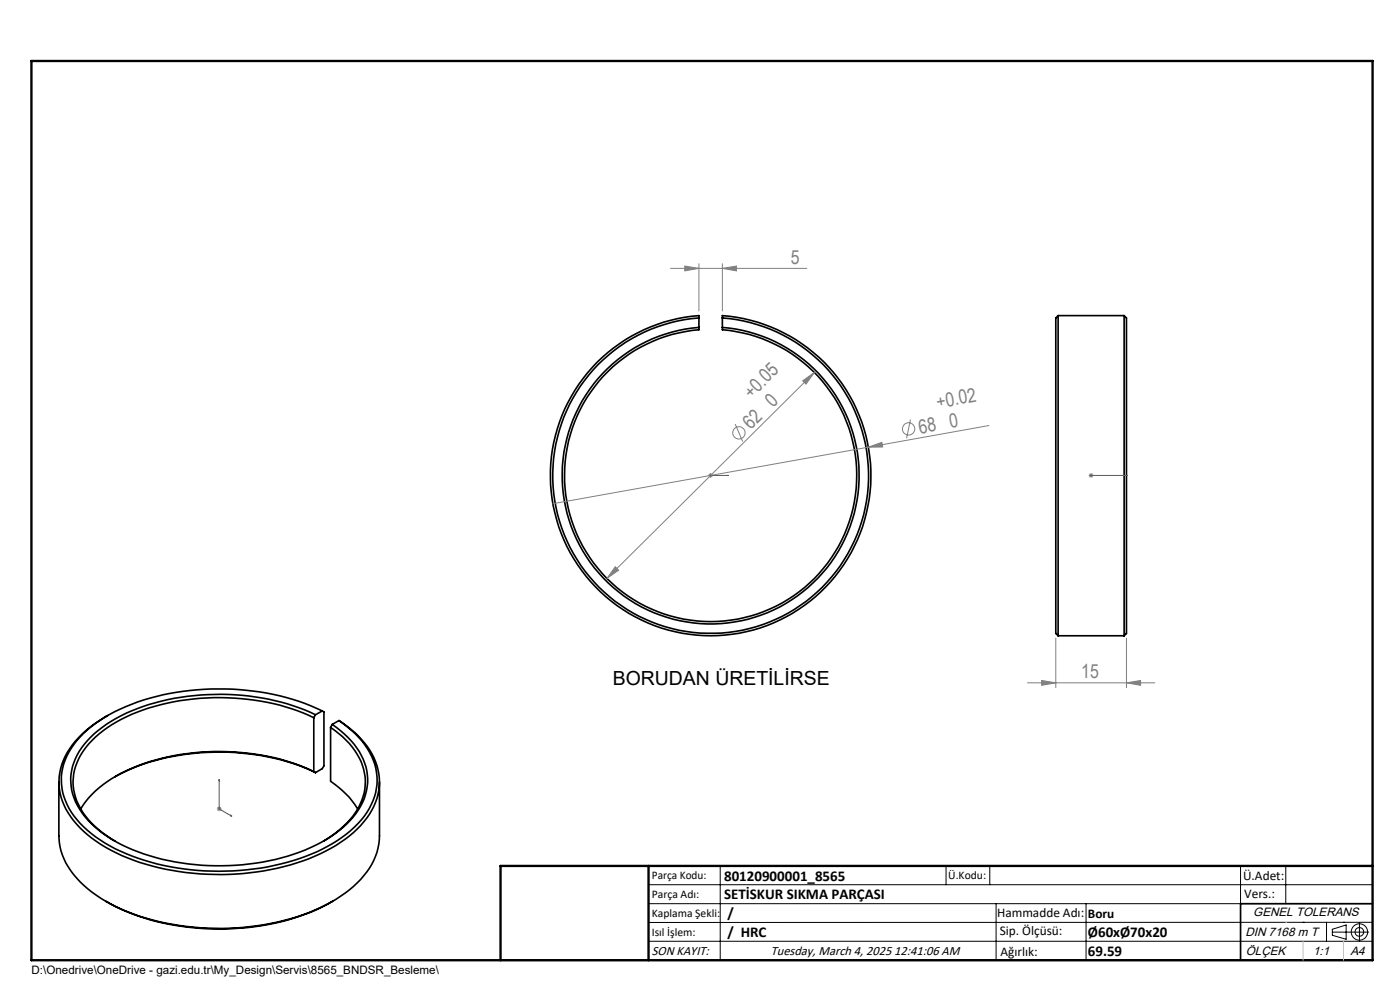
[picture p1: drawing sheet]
<svg xmlns="http://www.w3.org/2000/svg" width="297mm" height="210mm" viewBox="0 0 297 210" stroke-linecap="round" stroke-linejoin="round" font-family="sans-serif">
<g fill="none" stroke="#000" stroke-width=".35">
<path d="M126.7 76.8a34.1 34.1 0 0 1 21.6-9.9v3a31 31 0 0 0-24 47.2 31 31 0 0 0 52.9 0 31 31 0 0 0-24-47.2v-3a34 34 0 0 1 29.9 44.4 34 34 0 0 1-50.1 18.6 34 34 0 0 1-6.3-53.1zM148.3 67.4a33.5 33.5 0 0 0-26.1 50.9 33.5 33.5 0 0 0 57.1 0 33.5 33.5 0 0 0-26.1-50.9M148.3 69.5a31.5 31.5 0 0 0-24.4 47.8 31.5 31.5 0 0 0 53.7 0 31.5 31.5 0 0 0-24.4-47.8M224.5 66.9v68M224.5 66.9l-.5 .5v67l.5 .5M224.5 66.9h14M238.5 66.9v68M238.5 66.9l.5 .5v67l-.5 .5M224.5 134.9h14M22.8 151.8a21.1 21.1 0 0 0-9.4 9.5 12.4 12.4 0 0 0 2.9 13.5 32 32 0 0 0 16 8.9 54.9 54.9 0 0 0 35.6-2.6 23.8 23.8 0 0 0 11-9.2 12.5 12.5 0 0 0-2.4-15.2l-2.4-2.3-2.2-1.5M66.6 152.3a49.3 49.3 0 0 0-28.4-3.7 36.7 36.7 0 0 0-17.2 7.1 13.2 13.2 0 0 0-5.5 10.9 14.3 14.3 0 0 0 6.3 10.1l2.6 1.7M66.6 152.3v11.4"/>
<path d="M66.9 151.6a50.4 50.4 0 0 0-40.1-.3 22.5 22.5 0 0 0-10.4 8.9 11.4 11.4 0 0 0 1.6 13 27.8 27.8 0 0 0 13.8 8.3 51 51 0 0 0 34.1-1.7 21.3 21.3 0 0 0 11-9.6 11.5 11.5 0 0 0-2.4-13l-2.3-2.2-1.7-1.3M66.9 151.6l-.3 .7M68.4 150.8a53.9 53.9 0 0 0-35.2-3.1 33.2 33.2 0 0 0-16.2 8.6 12.4 12.4 0 0 0-2.8 14.3 21 21 0 0 0 9.2 8.8 52.1 52.1 0 0 0 32 4.7 39 39 0 0 0 19-7.9 14.2 14.2 0 0 0 5.6-11.5 15.7 15.7 0 0 0-7.2-11.2l-.9-.6M68.4 150.8l.3 .2v11.4l-.3 .6-1.5 .9M68.4 150.8l-1.5 .8M70.1 154.3a15.2 15.2 0 0 1 7.4 10.6 13.1 13.1 0 0 1-5.3 11l-1.7 1.3-1.9 1.2M70.1 154.3v11.4a19.4 19.4 0 0 1 5.8 5.9M70.5 153.7l-.4 .6M71.9 152.9l-1.4 .8M12.5 165.9v11.4a14.3 14.3 0 0 0 5.2 10.5 37.1 37.1 0 0 0 18.9 8.3 54.6 54.6 0 0 0 31.3-3.6 24 24 0 0 0 11-9.2l1.1-2.5 .5-2.6v-12.3M66.6 163.7a49.3 49.3 0 0 0-28.4-3.7 35.6 35.6 0 0 0-18 7.8l-1.4 1.5-1.7 2.3M66.6 163.7l.3 .2"/>
<path d="M66.9 163.9a50.3 50.3 0 0 0-38.9-.9l-3.6 1.8M22.5 191.2a51.3 51.3 0 0 0 32.9 5.2 44.5 44.5 0 0 0 15.2-5.2M291.2 191.7h-28v12M106.2 203.7h185"/>
</g>
<g fill="none" stroke="#808080" stroke-width=".21">
<path d="M142.2 56.9h29M145.3 56.4l3 .5-3 .6zM148.3 55.9v10.1M153.2 56.9l3-.5v1.1zM153.2 55.9v10.1M172.8 79l-44 43.7M156 89.9l1.6 3.8M170.3 80.8l2.5-1.8-1.8 2.5zM184.2 94.9l2.9-1.1 .2 1zM193.1 89l-.8 3.9M209.8 90.3l-92.5 16.5M150.2 100.9h1.1"/>
<path d="M150.4 100.5l.7 .7M150.7 100.4v.9M151.1 100.5l-.7 .7M231 100.9h1M231.1 100.5l.7 .7M231.5 100.4v.9M231.8 100.5l-.7 .7M130.5 120.2l.7 .8-2.4 1.7zM224 135.4v10.5M239 135.4v10.5M218 144.8h27M221 144.3l3 .5-3 .6z"/>
<path d="M239 144.8l3-.5v1.1zM46 171.6h1M46.1 171.2l.7 .7M46.5 171.1v1M46.8 171.2l-.7 .7"/>
<circle cx="156.8" cy="91.8" r="1.3"/>
<circle cx="192.7" cy="91" r="1.31"/>
</g>
<g fill="none" stroke="#000" stroke-width=".21">
<path d="M137.6 187.7h153.6M137.6 191.7h153.6M137.6 199.7h153.6M152.8 183.7v20M200.7 183.7v4M210 183.7v4M211.3 191.7v12M230.4 191.7v12M263.2 183.7v20M272.8 183.7v8M276.4 195.6h.1M281.4 195.6v4.1"/>
<path d="M282.6 197.7h7.8M282.6 197.1l3-.9v3l-3-.8zM285 195.6h.1M288.4 195.8v3.8M291.2 195.6l-153.6 .1"/>
<circle cx="288.4" cy="197.7" r="1.74"/>
<circle cx="288.4" cy="197.7" r=".93"/>
</g>
<path d="M150.7 100.9h.1zM150.7 100.9h.1M150.7 100.9h3.9M154.6 100.9h-.4h.4M231.4 100.9h.2zM231.5 100.9h.1M231.5 100.9h7.6M239.1 100.9h-.3h.3M46.5 165.3l.1 .4-.2-.1zM46.5 165.3v6.3l2.7 1.6M49 172.9l.2 .3-.2-.1z" fill="none" stroke="#00f" stroke-width=".21"/>
<path d="M6.7 12.9h284.5v190.8h-284.5zM137.6 183.7v20M291.2 183.7h-185v20" fill="none" stroke="#000" stroke-width=".5"/>
<path d="M272.8 195.6h.1M276.4 199.7v4M285 199.7v4" fill="none" stroke="#c0c0c0" stroke-width=".21"/>
<g fill="#00f">
<path d="M154.2 100.9h.4zM150.7 100.9h.1z"/>
<path d="M49 172.9l.2 .3-.2-.1zM46.5 165.3l.1 .4-.2-.1z"/>
<path d="M231.4 100.9h.2zM238.8 100.9h.3z"/>
</g>
<g fill="#808080">
<path d="M184.2 94.9l2.9-1.1 .2 1z"/>
<path d="M221 144.3l3 .5-3 .6zM239 144.8l3-.5v1.1z"/>
<path d="M130.5 120.2l-1.7 2.5 2.4-1.7zM170.3 80.8l.7 .7 1.8-2.5z"/>
<path d="M145.3 56.4l3 .5-3 .6zM153.2 56.9l3-.5v1.1z"/>
</g>
<g font-size="4.1" fill="#808080">
<text x="167.7" y="56">5</text>
<text x="159.3" y="84.7" transform="rotate(-45 159.3 84.7)">+0.05</text>
<text x="164" y="86.6" transform="rotate(-45 164 86.6)">0</text>
<text x="198.9" y="86.6" transform="rotate(-10 198.9 86.6)">+0.02</text>
<text x="159.3" y="91.3" transform="rotate(-45 159.3 91.3)">62</text>
<text x="195.1" y="92" transform="rotate(-10 195.1 92)">68</text>
<text x="201.7" y="90.8" transform="rotate(-10 201.7 90.8)">0</text>
<text x="229.4" y="143.9">15</text>
</g>
<text font-size="4.1" x="130" y="145.3">BORUDAN ÜRETİLİRSE</text>
<g font-size="3.2">
<text x="153.6" y="190.8">SETİSKUR SIKMA PARÇASI</text>
<text x="153.6" y="186.8">80120900001_8565</text>
<text x="154.3" y="194.8">/</text>
<text x="154.3" y="198.8">/ HRC</text>
<text x="230.8" y="198.7">Ø60xØ70x20</text>
<text x="230.8" y="202.8">69.59</text>
</g>
<g font-size="2.8">
<text x="263.7" y="186.7">Ü.Adet:</text>
<text x="263.9" y="190.5">Vers.:</text>
<text x="211.5" y="194.5">Hammadde Adı:</text>
<text x="230.8" y="194.7">Boru</text>
<text x="138.3" y="202.6">SON KAYIT:</text>
<text x="163.5" y="202.6">Tuesday, March 4, 2025 12:41:06 AM</text>
<text x="212.1" y="198.4">Sip. Ölçüsü:</text>
<text x="212.2" y="202.7">Ağırlık:</text>
</g>
<g font-size="2.6">
<text x="265.9" y="194.4">GENEL TOLERANS</text>
<text x="264.2" y="198.5">DIN 7168 m T</text>
<text x="264.3" y="202.6">ÖLÇEK</text>
<text x="278.5" y="202.6">1:1</text>
<text x="286.5" y="202.6">A4</text>
</g>
<g font-size="2.5">
<text x="138.3" y="186.4">Parça Kodu:</text>
<text x="138.3" y="190.5">Parça Adı:</text>
<text x="201.2" y="186.5">Ü.Kodu:</text>
<text x="138.3" y="194.5">Kaplama Şekli:</text>
<text x="138.3" y="198.6">Isıl İşlem:</text>
<text x="6.7" y="206.7">D:\Onedrive\OneDrive - gazi.edu.tr\My_Design\Servis\8565_BNDSR_Besleme\</text>
</g>
</svg>
